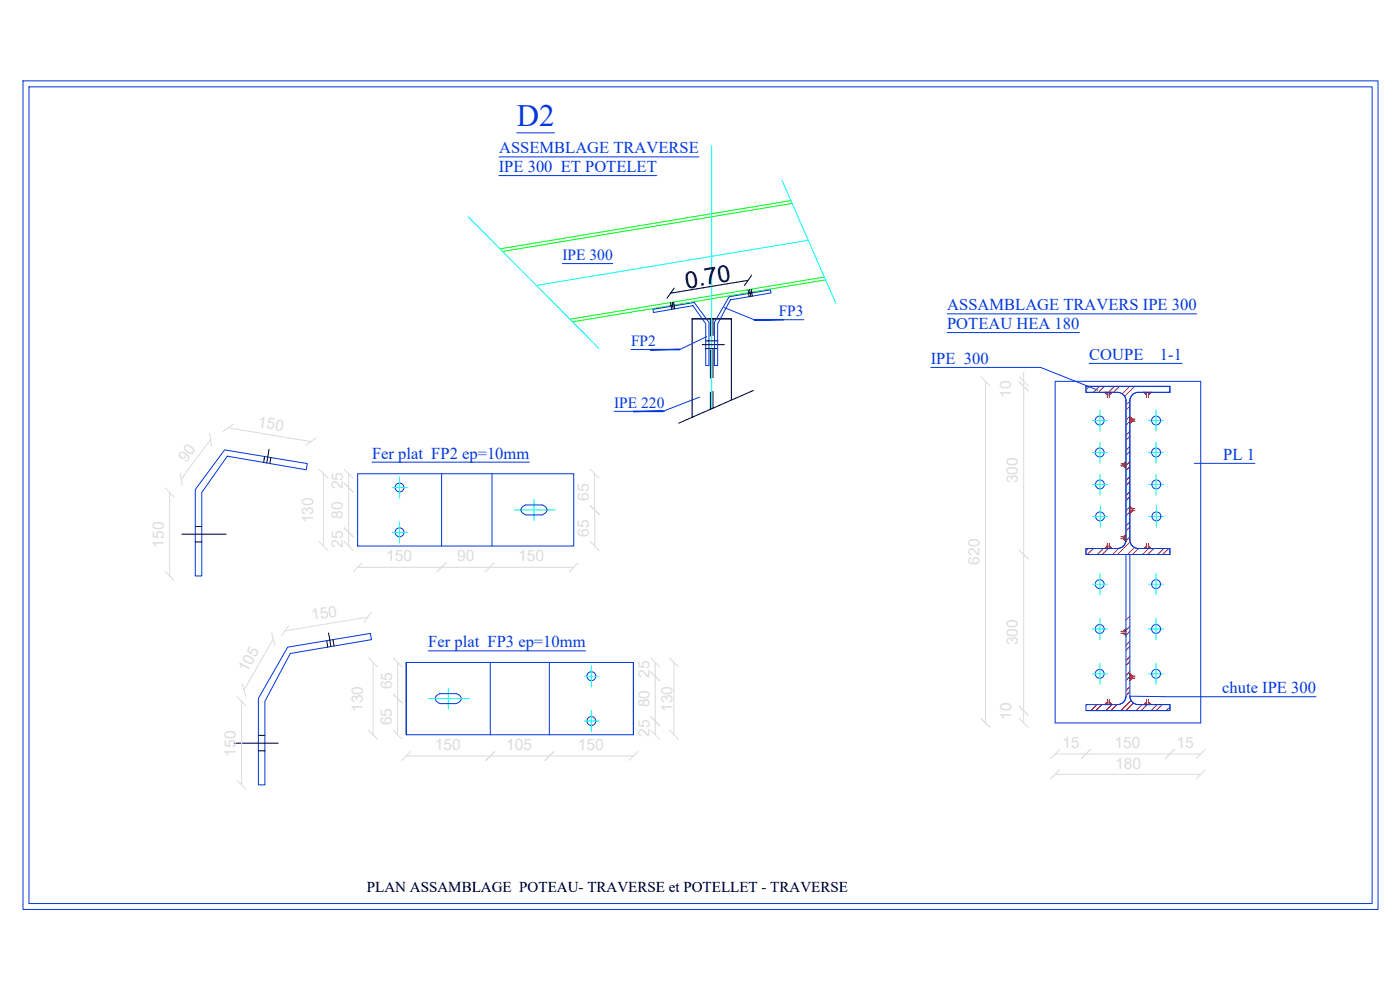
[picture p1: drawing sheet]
<svg xmlns="http://www.w3.org/2000/svg" width="1189mm" height="841mm" viewBox="0 0 1189 841" stroke-linecap="round" stroke-linejoin="round" font-family="sans-serif">
<!-- layer: CALQUES1 -->
<g fill="none" stroke="#0037dd" stroke-width=".85">
<path d="M439 113h32M424 133h170M424 149h134M478 224h42M661 271h22M804 266h212M536 297h21M804 282h113M790 312h50M839 312h45l48 19M925 308h79M521 349h43"/>
<path d="M316 392h133M1014 393h52M364 552h133M959 591h159"/>
</g>
<!-- layer: 9 -->
<g fill="none" stroke="#0037dd" stroke-width=".85">
<path d="M20 69h1150v703h-1150zM25 74h1140v693h-1140zM619 252l35-6 1 3-35 5-11 21v35h-2v-36zM554 263l36-6 12 17v36h-3v-35l-11-16-33 6zM896 324h124v290h-124zM922 328v5h27a7 7 0 0 1 7 7v118a7 7 0 0 1-7 7M993 328v5h-26a7 7 0 0 0-8 7v118a7 7 0 0 0 8 7M191 382l70 11-1 6-67-12-22 31v71h-5v-74zM304 402h183v61h-183zM375 402v61M418 402v61M446 429h15"/>
<path d="M446 429a4 4 0 0 0-4 4 4 4 0 0 0 4 4h15a4 4 0 0 0 3-6l-3-2M949 465h-27v6h71v-6h-26M244 549l71-11v5l-68 12-22 40v71h-6v-73zM345 562h193v62h-193zM416 562v62M467 562v62M374 597h14M374 597a4 4 0 0 1-4-4 4 4 0 0 1 4-4h14a4 4 0 0 1 4 4 4 4 0 0 1-4 4M956 591a7 7 0 0 1-7 7M959 591a7 7 0 0 0 8 7h26v5h-71"/>
<circle cx="934" cy="357" r="4"/>
<circle cx="982" cy="357" r="4"/>
<circle cx="934" cy="384" r="4"/>
<circle cx="982" cy="384" r="4"/>
<circle cx="339" cy="414" r="4"/>
<circle cx="934" cy="411" r="4"/>
<circle cx="982" cy="411" r="4"/>
<circle cx="934" cy="438" r="4"/>
<circle cx="982" cy="438" r="4"/>
<circle cx="339" cy="452" r="4"/>
<circle cx="934" cy="496" r="4"/>
<circle cx="982" cy="496" r="4"/>
<circle cx="934" cy="534" r="4"/>
<circle cx="982" cy="534" r="4"/>
<circle cx="502" cy="574" r="4"/>
<circle cx="934" cy="572" r="4"/>
<circle cx="982" cy="572" r="4"/>
<circle cx="502" cy="612" r="4"/>
</g>
<!-- layer: ACHURE -->
<g fill="none" stroke="#0ff" stroke-width=".85">
<path d="M928 357h12M934 348v18M975 357h13M982 348v18M934 375v18M982 375v18M928 384h12M975 384h13M333 414h13M339 405v18M928 411h13M934 402v18"/>
<path d="M975 411h13M982 402v18M437 433h35M453 424v18M928 438h13M934 429v18M976 438h12M982 429v18M333 452h13M339 443v18M928 496h12M934 487v18"/>
<path d="M975 496h13M982 487v18M928 534h12M934 525v18M975 534h13M982 525v18M496 574h13M502 565v18M928 572h12M934 563v18M975 572h13M982 563v18"/>
<path d="M364 593h35M381 584v18M496 612h13M502 603v18"/>
</g>
<g fill="none" stroke="#f00" stroke-width=".85">
<path d="M938 333l2 2M940 333v4M942 333v4M944 333l-2 2M971 333l3 2M974 333v4M975 333v4M977 333l-2 2M959 357h5M959 356h5M959 353l3 3M962 357l-3 3"/>
<path d="M952 395h4M952 394h4M954 395l2 3M956 392l-2 2M959 433h5M959 432h5M959 430l3 2M962 433l-3 3M952 457h4M952 456h4M954 457l2 2M956 453l-2 3"/>
<path d="M940 461v4M940 463l-2 2M942 461v4M942 463l2 2M974 461v4M974 463l-3 2M975 461v4M975 463l2 2M952 537h4M952 536h4M954 537l2 3M956 534l-2 2"/>
<path d="M959 575h5M959 574h5M959 572l3 2M962 575l-3 3M940 594v4M940 596l-2 2M942 594v4M942 596l2 2M974 594v4M974 596l-3 2M975 594v4M975 596l2 2"/>
</g>
<g fill="#f00" stroke="#f00" stroke-width=".85">
<path d="M971 333h3v2z"/>
<path d="M975 333h2l-2 2z"/>
<path d="M938 333h2v2z"/>
<path d="M942 333h2l-2 2z"/>
<path d="M956 392v2h-2z"/>
<path d="M954 395h2v3z"/>
<path d="M959 430l3 2h-3z"/>
<path d="M959 433h3l-3 3z"/>
<path d="M959 353l3 3h-3z"/>
<path d="M959 357h3l-3 3z"/>
<path d="M974 463v2h-3z"/>
<path d="M975 463l2 2h-2z"/>
<path d="M940 463v2h-2z"/>
<path d="M942 463l2 2h-2z"/>
<path d="M954 456l2-3v3z"/>
<path d="M954 457h2v2z"/>
<path d="M956 534v2h-2z"/>
<path d="M954 537h2v3z"/>
<path d="M959 572l3 2h-3z"/>
<path d="M959 575h3l-3 3z"/>
<path d="M974 596v2h-3z"/>
<path d="M975 596l2 2h-2z"/>
<path d="M940 596v2h-2z"/>
<path d="M942 596l2 2h-2z"/>
</g>
<!-- layer: 0 -->
<g fill="none" stroke="#dcdcdc" stroke-width=".85">
<path d="M833 320l8 7M865 320l8 7M869 316v287M837 324v290M865 324l8 8M198 360l-9 6M178 368l2 10M179 373l-25 34M194 363l70 12M268 372l-8 6M271 398l7 8M292 398l8 8"/>
<path d="M501 398l8 8M140 414l8 8M144 418v71M153 401l2 11M275 402v61M292 410l8 8M296 402v61M505 402v31M501 429l8 8M505 433v30M271 460l7 7M292 448l8 8"/>
<path d="M292 460l8 7M501 460l8 7M307 478l-7 7M379 478l-8 7M420 478l-8 7M491 478l-8 7M865 467l8 7M140 485l8 8M304 481h183M315 519l-6 9M231 537l2 10M245 531l-6 9"/>
<path d="M312 524l-70 11M232 542l-25 44M313 558l8 8M334 558l8 8M553 558l7 8M568 558l8 8M317 562v62M338 562v62M553 570l7 8M556 562v62M572 562v62M201 591l8 8"/>
<path d="M205 595v71M206 580l3 11M341 597l-7-8 8 8M865 599l8 8M313 620l8 7M334 620l7 7M553 608l7 8M553 620l7 7M568 620l8 7M833 610l8 7M865 610l8 7M869 603v11"/>
<path d="M349 638l-8 7M420 638l-7 7M470 638l-7 7M542 638l-8 7M896 640h124M900 636l-8 8M926 636l-8 8M997 636l-7 8M1023 636l-7 8M345 642h193M896 657h124M900 653l-8 8"/>
<path d="M1023 653l-7 8M201 662l8 8"/>
</g>
<g fill="none" stroke="#f00" stroke-width=".85">
<path d="M925 328l-3 3M934 328l-6 5M938 328l-5 5M946 328l-5 5M951 328l-5 5M959 328l-6 6M963 328l-8 8M993 332v1M959 340l-3 4M959 353l-3 4M959 345l-3 3M959 357l-3 4"/>
<path d="M959 366l-3 3M959 379l-3 3M959 370l-3 4M959 392l-3 3M959 383l-3 3M959 396l-3 3M959 404l-3 4M959 417l-3 4M959 409l-3 3M959 430l-3 3M959 422l-3 3M959 434l-3 4"/>
<path d="M959 443l-3 3M959 456l-3 3M959 447l-3 4M960 460l-11 11M924 465l-2 2M928 465l-5 6M937 465l-5 6M941 465l-5 6M950 465l-5 6M963 465l-6 6M967 465l-5 6M975 465l-5 6"/>
<path d="M980 465l-5 6M988 465l-5 6M992 465l-5 6M959 531l-3 4M959 523l-3 3M959 536l-3 3M959 544l-3 4M959 557l-3 3M959 549l-3 3M959 570l-3 3M959 561l-3 4M959 574l-3 4"/>
<path d="M923 598l-1 1M931 598l-5 5M936 598l-5 5M944 598l-5 5M949 598l-6 5M959 583l-3 3M959 587l-3 3M961 595l-9 8M963 597l-7 6M970 598l-5 5M974 598l-5 5M983 598l-5 5"/>
<path d="M987 598l-5 5M993 600l-3 3"/>
</g>
<!-- layer: MURE -->
<path d="M615 261l25 10M600 286l-23 11M594 337l-31 12M922 328h71v5h-26a7 7 0 0 0-8 7v118a7 7 0 0 0 8 7M993 328h-71v5h27a7 7 0 0 1 7 7v118a7 7 0 0 1-7 7M949 465h-27v6h71v-6h-26M956 471v120a7 7 0 0 1-7 7h-27v5h71v-5h-26a7 7 0 0 1-8-7v-120" fill="none" stroke="#0037dd" stroke-width=".85"/>
<!-- layer: murs -->
<path d="M672 170l-247 41M673 173l-246 40M700 235l-216 36M701 238l-215 35" fill="none" stroke="#0f0" stroke-width=".85"/>
<!-- layer: Axes -->
<path d="M604 124v223M664 153l46 104M398 184l111 112M686 204l-231 38" fill="none" stroke="#0ff" stroke-width=".85"/>
<!-- layer: COTATION -->
<g fill="none" stroke="#000" stroke-width=".85">
<path d="M635 238l-66 11M569 257l1 6M571 257l1 5M572 256l1 6M635 246l1 6M637 246l1 6M638 246l1 5M588 271v83M603 271v14M606 271v14M621 271h-33h33M621 271v69"/>
<path d="M596 293h19M599 289h10M599 296h10M603 297v24M606 297v23M603 333v14M606 332v14M640 331l-64 28M225 387l-1 5M228 381l-1 12M230 388l-1 5M155 453h37"/>
<path d="M166 447h5M166 460h5M279 537l2 12M277 544l1 5M283 543l1 5M345 562v62M538 562v62M199 631h37M219 624h6M219 637h6"/>
</g>
<!-- layer: 0 -->
<path d="M638 234l-6 8M573 244l-7 9" fill="none" stroke="#000" stroke-width=".85"/>
<!-- layer: CALQUES1 -->
<g fill="#0037dd" stroke="#0037dd" stroke-width=".85">
<path d="M552 296v1l25-1zM552 297l25-1v1z"/>
<path d="M640 272h25v-1zM640 271h25l-25 1z"/>
<path d="M538 349h25zM538 349h25z"/>
</g>
<text font-size="26.3" fill="#0037dd" x="439" y="107">D2</text>
<text font-size="19.9" x="583" y="245" transform="rotate(-9 583 245)">0.70</text>
<g font-size="14" fill="#0037dd">
<text x="424" y="130">ASSEMBLAGE TRAVERSE</text>
<text x="424" y="146">IPE 300 ET POTELET</text>
<text x="804" y="263">ASSAMBLAGE TRAVERS IPE 300</text>
<text x="804" y="279">POTEAU HEA 180</text>
<text x="925" y="305">COUPE</text>
<text x="985" y="305">1-1</text>
<text x="790" y="309">IPE 300</text>
<text x="316" y="389">Fer plat FP2 ep=10mm</text>
<text x="1039" y="390">PL 1</text>
<text x="364" y="549">Fer plat FP3 ep=10mm</text>
<text x="1038" y="588">chute IPE 300</text>
</g>
<text font-size="13.3" fill="#dcdcdc" x="200" y="642" transform="rotate(-90 200 642)">150</text>
<g font-size="13.2" fill="#0037dd">
<text x="478" y="221">IPE 300</text>
<text x="661" y="268">FP3</text>
<text x="536" y="294">FP2</text>
<text x="521" y="346">IPE 220</text>
</g>
<text font-size="12.8" x="312" y="757">PLAN ASSAMBLAGE POTEAU- TRAVERSE et POTELLET - TRAVERSE</text>
</svg>
